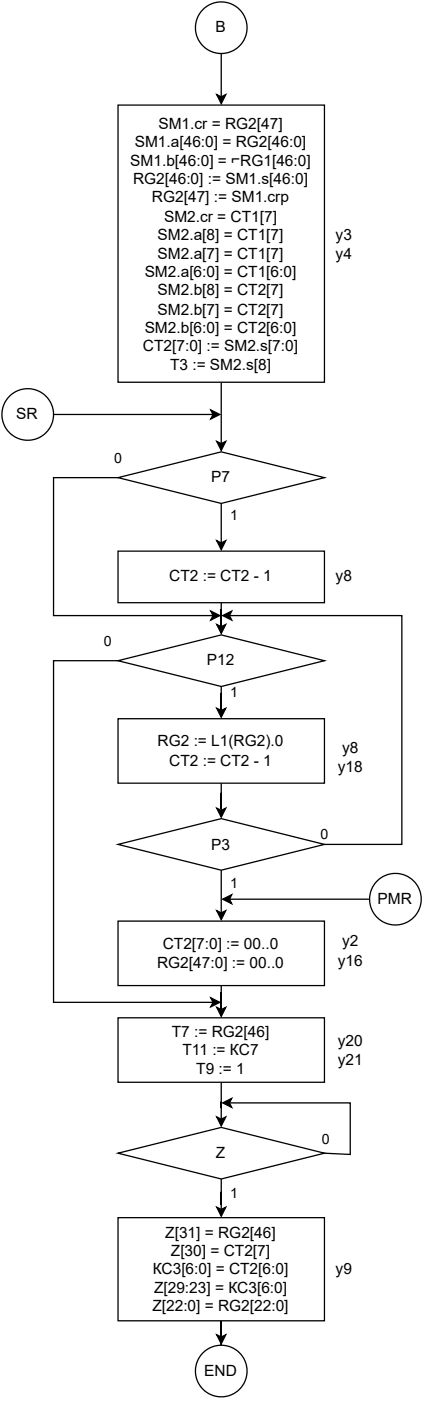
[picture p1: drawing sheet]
<svg xmlns="http://www.w3.org/2000/svg" width="83mm" height="276mm" viewBox="0 0 83 276" stroke-linecap="round" stroke-linejoin="round" font-family="sans-serif">
<path d="M42.6 18.6l.9 .5 .9-.5-.9 1.8zM43.5 10.5v8.6" fill="none" stroke="#000" stroke-width=".25"/>
<path d="M42.6 18.6l.9 .5 .9-.5-.9 1.8z" fill="#000"/>
<circle cx="43.5" cy="5.5" r="5.1" fill="#fff"/>
<g fill="none" stroke="#000" stroke-width=".25">
<path d="M43.5 75.3v12M42.6 86.9l.9 .4 .9-.4-.9 1.8z"/>
<circle cx="43.5" cy="5.5" r="5.1"/>
</g>
<path d="M42.6 86.9l.9 .4 .9-.4-.9 1.8z" fill="#000"/>
<path d="M23.2 20.7h40.6v54.6h-40.6z" fill="#fff"/>
<path d="M23.2 20.7h40.6v54.6h-40.6zM42.6 198.3l.9 .5 .9-.5-.9 1.8zM43.5 194.1v5v-3.8v3.5" fill="none" stroke="#000" stroke-width=".25"/>
<path d="M42.6 198.3l.9 .5 .9-.5-.9 1.8z" fill="#000"/>
<path d="M23.2 181.4h40.6v12.7h-40.6z" fill="#fff"/>
<path d="M43.5 99.1v7.8M42.6 106.5l.9 .4 .9-.4-.9 1.7zM23.2 181.4h40.6v12.7h-40.6z" fill="none" stroke="#000" stroke-width=".25"/>
<path d="M42.6 106.5l.9 .4 .9-.4-.9 1.7z" fill="#000"/>
<path d="M45.2 99.8h1.8v3.3h-1.8z" fill="#fff"/>
<path d="M23.2 94h-12.7v27.2h31.4M41.5 120.3l1.7 .9-1.7 .9 .4-.9z" fill="none" stroke="#000" stroke-width=".25"/>
<path d="M41.5 120.3l1.7 .9-1.7 .9 .4-.9z" fill="#000"/>
<g fill="#fff">
<path d="M22.3 88.6h1.8v3.3h-1.8z"/>
<path d="M23.2 94l20.3-5 20.3 5-20.3 5.1z"/>
</g>
<path d="M23.2 94l20.3-5 20.3 5-20.3 5.1zM43.5 118.7v5v-3.8v3.5M42.6 122.9l.9 .5 .9-.5-.9 1.8z" fill="none" stroke="#000" stroke-width=".25"/>
<path d="M42.6 122.9l.9 .5 .9-.5-.9 1.8z" fill="#000"/>
<path d="M23.2 108.5h40.6v10.2h-40.6z" fill="#fff"/>
<path d="M23.2 108.5h40.6v10.2h-40.6zM43.8 217.1l1.8-.8-.5 .8 .5 .9zM45.1 217.1h23.8v10.2l-5.1-.2" fill="none" stroke="#000" stroke-width=".25"/>
<path d="M43.8 217.1l1.8-.8-.5 .8 .5 .9z" fill="#000"/>
<path d="M63.2 222.6h1.8v3.3h-1.8z" fill="#fff"/>
<path d="M42.6 237.7l.9 .4 .9-.4-.9 1.8zM43.5 232.1v6" fill="none" stroke="#000" stroke-width=".25"/>
<path d="M42.6 237.7l.9 .4 .9-.4-.9 1.8z" fill="#000"/>
<g fill="#fff">
<path d="M45.2 233.3h1.8v3.3h-1.8z"/>
<path d="M23.2 227.1l20.3-5.1 20.3 5.1-20.3 5z"/>
</g>
<path d="M23.2 227.1l20.3-5.1 20.3 5.1-20.3 5zM42.6 262.8l.9 .5 .9-.5-.9 1.8zM43.5 260.1v5v-5.3v3.5" fill="none" stroke="#000" stroke-width=".25"/>
<path d="M42.6 262.8l.9 .5 .9-.5-.9 1.8z" fill="#000"/>
<path d="M23.2 239.7h40.6v20.4h-40.6z" fill="#fff"/>
<path d="M23.2 239.7h40.6v20.4h-40.6z" fill="none" stroke="#000" stroke-width=".25"/>
<circle cx="43.5" cy="269.9" r="5.1" fill="#fff"/>
<g fill="none" stroke="#000" stroke-width=".25">
<path d="M10.5 81.6h31.4M41.5 80.7l1.7 .9-1.7 .9 .4-.9z"/>
<circle cx="43.5" cy="269.9" r="5.1"/>
</g>
<path d="M41.5 80.7l1.7 .9-1.7 .9 .4-.9z" fill="#000"/>
<circle cx="5.5" cy="81.6" r="5.1" fill="#fff"/>
<g fill="none" stroke="#000" stroke-width=".25">
<path d="M42.6 219.9l.9 .5 .9-.5-.9 1.8zM43.5 213.1v7.3"/>
<circle cx="5.5" cy="81.6" r="5.1"/>
</g>
<path d="M42.6 219.9l.9 .5 .9-.5-.9 1.8z" fill="#000"/>
<path d="M23.2 200.4h40.6v12.7h-40.6z" fill="#fff"/>
<path d="M43.8 177l1.8-.8-.5 .8 .5 .9zM45.1 177h27.6M23.2 200.4h40.6v12.7h-40.6z" fill="none" stroke="#000" stroke-width=".25"/>
<path d="M43.8 177l1.8-.8-.5 .8 .5 .9z" fill="#000"/>
<circle cx="77.8" cy="177" r="5.1" fill="#fff"/>
<g fill="none" stroke="#000" stroke-width=".25">
<path d="M42.6 139.4l.9 .5 .9-.5-.9 1.8zM43.5 135.2v5v-3.8v3.5"/>
<circle cx="77.8" cy="177" r="5.1"/>
</g>
<path d="M42.6 139.4l.9 .5 .9-.5-.9 1.8z" fill="#000"/>
<path d="M45.2 134.8h1.8v3.3h-1.8z" fill="#fff"/>
<path d="M23.2 130.1h-12.7v67.3h31.4M41.5 196.5l1.7 .9-1.7 .8 .4-.8z" fill="none" stroke="#000" stroke-width=".25"/>
<path d="M41.5 196.5l1.7 .9-1.7 .8 .4-.8z" fill="#000"/>
<g fill="#fff">
<path d="M20.3 124.6h1.8v3.3h-1.8z"/>
<path d="M23.2 130.1l20.3-5.1 20.3 5.1-20.3 5.1z"/>
</g>
<path d="M23.2 130.1l20.3-5.1 20.3 5.1-20.3 5.1zM42.6 159.1l.9 .5 .9-.5-.9 1.8zM43.5 154.2v5.4" fill="none" stroke="#000" stroke-width=".25"/>
<path d="M42.6 159.1l.9 .5 .9-.5-.9 1.8z" fill="#000"/>
<path d="M23.2 141.5h40.6v12.7h-40.6z" fill="#fff"/>
<path d="M23.2 141.5h40.6v12.7h-40.6zM42.6 179.3l.9 .4 .9-.4-.9 1.8zM43.5 171.3v8.4" fill="none" stroke="#000" stroke-width=".25"/>
<path d="M42.6 179.3l.9 .4 .9-.4-.9 1.8z" fill="#000"/>
<path d="M45.2 172.3h1.8v3.3h-1.8z" fill="#fff"/>
<path d="M43.8 121.2l1.8-.9-.5 .9 .5 .9zM45.1 121.2h34v45.1h-15.3" fill="none" stroke="#000" stroke-width=".25"/>
<path d="M43.8 121.2l1.8-.9-.5 .9 .5 .9z" fill="#000"/>
<g fill="#fff">
<path d="M62.9 162.7h1.8v3.3h-1.8z"/>
<path d="M23.2 166.3l20.3-5.1 20.3 5.1-20.3 5z"/>
</g>
<path d="M23.2 166.3l20.3-5.1 20.3 5.1-20.3 5z" fill="none" stroke="#000" stroke-width=".25"/>
<g font-size="3">
<text x="42.4" y="6.3">B</text>
<text x="26.5" y="28.9">SM1.a[46:0] = RG2[46:0]</text>
<text x="31.2" y="25.4">SM1.cr = RG2[47]</text>
<text x="25.6" y="32.7">SM1.b[46:0] = ⌐RG1[46:0]</text>
<text x="26.2" y="36.3">RG2[46:0] := SM1.s[46:0]</text>
<text x="29.9" y="39.9">RG2[47] := SM1.crp</text>
<text x="31" y="47.2">SM2.a[8] = CT1[7]</text>
<text x="32.3" y="43.7">SM2.cr = CT1[7]</text>
<text x="66" y="47.2">y3</text>
<text x="31" y="51">SM2.a[7] = CT1[7]</text>
<text x="66" y="51">y4</text>
<text x="28.5" y="54.6">SM2.a[6:0] = CT1[6:0]</text>
<text x="31" y="58.1">SM2.b[8] = CT2[7]</text>
<text x="28.5" y="65.5">SM2.b[6:0] = CT2[6:0]</text>
<text x="31" y="61.9">SM2.b[7] = CT2[7]</text>
<text x="28.1" y="69">CT2[7:0] := SM2.s[7:0]</text>
<text x="33.5" y="72.8">T3 := SM2.s[8]</text>
<text x="3.2" y="82.5">SR</text>
<text x="41.5" y="94.9">P7</text>
<text x="33.3" y="114.5">CT2 := CT2 - 1</text>
<text x="66" y="114.5">y8</text>
<text x="40.7" y="131">P12</text>
<text x="31" y="147">RG2 := L1(RG2).0</text>
<text x="67.3" y="148.2">y8</text>
<text x="33.3" y="150.8">CT2 := CT2 - 1</text>
<text x="66.5" y="152">y18</text>
<text x="41.5" y="167.3">P3</text>
<text x="74.3" y="177.9">PMR</text>
<text x="30.9" y="190.6">RG2[47:0] := 00..0</text>
<text x="32" y="186.8">CT2[7:0] := 00..0</text>
<text x="66.5" y="190.1">y16</text>
<text x="67.3" y="186.3">y2</text>
<text x="33.8" y="204.1">T7 := RG2[46]</text>
<text x="35.9" y="207.6">T11 := КС7</text>
<text x="66.5" y="205.9">y20</text>
<text x="66.5" y="209.7">y21</text>
<text x="38.6" y="211.4">T9 := 1</text>
<text x="42.5" y="227.9">Z</text>
<text x="32.5" y="243.7">Z[31] = RG2[46]</text>
<text x="30" y="250.8">КС3[6:0] = CT2[6:0]</text>
<text x="33.6" y="247.2">Z[30] = CT2[7]</text>
<text x="66" y="250.8">y9</text>
<text x="30.3" y="254.6">Z[29:23] = КС3[6:0]</text>
<text x="30" y="258.1">Z[22:0] = RG2[22:0]</text>
<text x="40.2" y="270.8">END</text>
</g>
<g font-size="2.8">
<text x="22.4" y="91.1">0</text>
<text x="45.3" y="102.3">1</text>
<text x="20.4" y="127.2">0</text>
<text x="45.3" y="137.3">1</text>
<text x="63.1" y="165.2">0</text>
<text x="45.3" y="174.9">1</text>
<text x="63.3" y="225.1">0</text>
<text x="45.3" y="235.8">1</text>
</g>
</svg>
